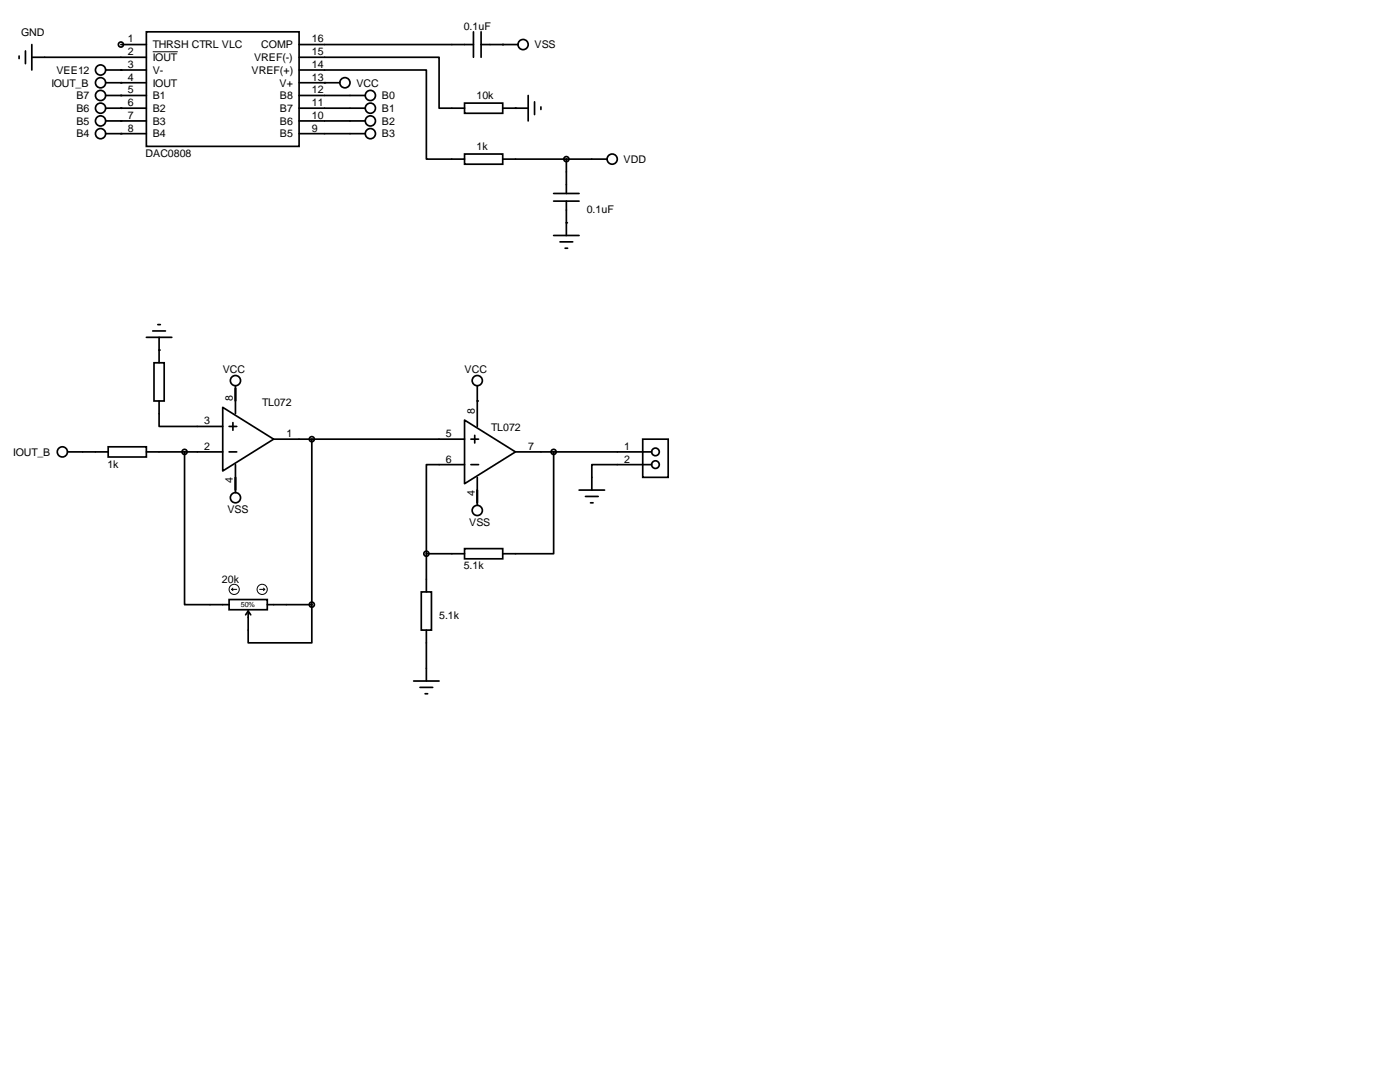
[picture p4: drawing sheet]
<svg xmlns="http://www.w3.org/2000/svg" width="279mm" height="216mm" viewBox="0 0 279 216" stroke-linecap="round" stroke-linejoin="round" font-family="sans-serif">
<g fill="none" stroke="#000" stroke-width=".34">
<path d="M3.8 11.2v.5M5.1 10.2v2.5M6.3 11.4h22.9M6.3 8.9v5.1M21.1 19h8.1M21.1 14h8.1M21.1 16.5h8.1M24.1 8.9h5.1M29.2 6.3h30.5v22.9h-30.5zM59.7 14h25.4v17.8h7.6M59.7 11.4h27.9v10.2h5.1M59.7 19h13.2"/>
<path d="M59.7 8.9h34.8M59.7 16.5h8.1M94.5 6.3v5.1M96 8.9h7.4M96 6.3v5.1M105.4 19v5.1M21.1 26.7h8.1M21.1 24.1h8.1M21.1 21.6h8.1M59.7 26.7h13.2M59.7 24.1h13.2M59.7 21.6h13.2"/>
<path d="M92.7 30.7h7.6v2.1h-7.6zM92.7 20.6h7.6v2h-7.6zM100.3 21.6h5.1M100.3 31.8h20.9M106.7 20.3v2.6M107.9 21.3v.5M110.5 38.6h5.1M113 31.8v6.8M110.5 40.1h5.1M110.5 47h5.1M111.8 48.3h2.5M112.8 49.5h.5"/>
<path d="M113 40.1v6.9M29.2 67.3h5.1M30.5 66h2.5M30.7 72.4h2.1v7.6h-2.1zM31.5 64.8h.5M31.7 67.3v5.1M47 77v5.5M95.2 77v8.1M13.5 90.2h8.1M21.6 89.2h7.6v2h-7.6zM29.2 90.2h15.2M31.7 80v5.1h12.7"/>
<path d="M36.8 90.2v30.4h8.9M44.4 81.3l10.2 6.3-10.2 6.4zM45.7 90.2h1.5M45.7 85.1h1.5M46.5 84.3v1.6M47 92.7v5.6M54.6 87.6h38.1M62.2 87.6v33M92.7 83.8l10.2 6.4-10.2 6.3zM92.7 92.7h-7.6v17.8M94 87.6h1.5M94 92.7h1.5"/>
<path d="M94.7 86.9v1.5M95.2 95.2v5.6M102.9 90.2h27.1M110.5 90.2v20.3h-10.2M115.6 97.8h5M116.8 99.1h2.6M128.3 87.6h5v7.6h-5zM130 92.7h-11.9v5.1M45.7 119.6h7.6v2.1h-7.6zM84.1 118.1h2v7.6h-2zM85.1 110.5h7.6M85.1 110.5v7.6"/>
<path d="M92.7 109.5h7.6v2h-7.6zM117.9 100.3h.5M49.5 121.9l-.5 .8M49.5 121.9l.5 .8M53.3 120.6h8.9M62.2 120.6v7.7h-12.7v-6.4M82.5 135.9h5.1M83.8 137.2h2.6M84.8 138.4h.5M85.1 125.7v10.2"/>
<circle cx="20.1" cy="19" r="1.02"/>
<circle cx="20.1" cy="14" r="1.02"/>
<circle cx="20.1" cy="16.5" r="1.02"/>
<circle cx="24.1" cy="8.9" r=".51"/>
<circle cx="68.8" cy="16.5" r="1.02"/>
<circle cx="73.9" cy="19" r="1.02"/>
<circle cx="104.4" cy="8.9" r="1.02"/>
<circle cx="20.1" cy="26.7" r="1.02"/>
<circle cx="20.1" cy="21.6" r="1.02"/>
<circle cx="20.1" cy="24.1" r="1.02"/>
<circle cx="73.9" cy="26.7" r="1.02"/>
<circle cx="73.9" cy="21.6" r="1.02"/>
<circle cx="73.9" cy="24.1" r="1.02"/>
<circle cx="113" cy="31.7" r=".51"/>
<circle cx="122.2" cy="31.7" r="1.02"/>
<circle cx="47" cy="75.9" r="1.02"/>
<circle cx="95.2" cy="75.9" r="1.02"/>
<circle cx="12.4" cy="90.2" r="1.02"/>
<circle cx="36.8" cy="90.2" r=".51"/>
<circle cx="47" cy="99.3" r="1.02"/>
<circle cx="62.2" cy="87.6" r=".51"/>
<circle cx="110.5" cy="90.2" r=".51"/>
<circle cx="130.8" cy="90.2" r=".76"/>
<circle cx="130.8" cy="92.7" r=".76"/>
<circle cx="85.1" cy="110.5" r=".51"/>
<circle cx="95.2" cy="101.9" r="1.02"/>
<circle cx="62.2" cy="120.7" r=".51"/>
</g>
<g fill="#000">
<circle cx="24.1" cy="16.5" r=".17"/>
<circle cx="24.1" cy="14" r=".17"/>
<circle cx="24.1" cy="19.1" r=".17"/>
<circle cx="64.8" cy="16.5" r=".17"/>
<circle cx="100.3" cy="8.9" r=".17"/>
<circle cx="24.1" cy="24.1" r=".17"/>
<circle cx="24.1" cy="26.7" r=".17"/>
<circle cx="24.1" cy="21.6" r=".17"/>
<circle cx="102.9" cy="21.6" r=".17"/>
<circle cx="113" cy="44.5" r=".17"/>
<circle cx="31.7" cy="69.9" r=".17"/>
<circle cx="95.2" cy="80" r=".17"/>
</g>
<g fill="none" stroke="#000" stroke-width=".2">
<path d="M30.5 10.3h5M46.2 117.6h1M46.2 117.6l.3 .3M46.5 117.3l-.3 .3M51.8 117.6h1M52.6 117.3l.2 .3M52.8 117.6l-.2 .3"/>
<circle cx="46.7" cy="117.6" r="1.02"/>
<circle cx="52.3" cy="117.6" r="1.02"/>
</g>
<g font-size="2.1">
<text x="4.2" y="7.1">GND</text>
<text x="25.5" y="8.5">1</text>
<text x="25.5" y="11">2</text>
<text x="30.5" y="9.7">THRSH CTRL VLC</text>
<text x="52.2" y="9.7">COMP</text>
<text x="62.2" y="11">15</text>
<text x="62.2" y="8.5">16</text>
<text x="92.5" y="6">0.1uF</text>
<text x="106.7" y="9.7">VSS</text>
<text x="10.2" y="17.3">IOUT_B</text>
<text x="11.3" y="14.7">VEE12</text>
<text x="25.5" y="13.5">3</text>
<text x="25.5" y="16.1">4</text>
<text x="30.5" y="14.7">V-</text>
<text x="30.5" y="12.2">IOUT</text>
<text x="30.5" y="17.3">IOUT</text>
<text x="50.2" y="14.7">VREF(+)</text>
<text x="50.7" y="12.2">VREF(-)</text>
<text x="55.8" y="17.3">V+</text>
<text x="62.2" y="13.5">14</text>
<text x="62.2" y="16.1">13</text>
<text x="71.1" y="17.3">VCC</text>
<text x="15.2" y="19.8">B7</text>
<text x="15.2" y="22.4">B6</text>
<text x="25.5" y="21.2">6</text>
<text x="25.5" y="18.6">5</text>
<text x="25.5" y="23.7">7</text>
<text x="30.5" y="22.4">B2</text>
<text x="30.5" y="19.8">B1</text>
<text x="55.9" y="22.4">B7</text>
<text x="55.9" y="19.8">B8</text>
<text x="62.2" y="23.7">10</text>
<text x="62.2" y="21.2">11</text>
<text x="62.2" y="18.6">12</text>
<text x="76.2" y="22.4">B1</text>
<text x="76.2" y="19.8">B0</text>
<text x="95.1" y="19.7">10k</text>
<text x="15.2" y="24.9">B5</text>
<text x="15.2" y="27.4">B4</text>
<text x="25.5" y="26.2">8</text>
<text x="30.5" y="24.9">B3</text>
<text x="30.5" y="27.4">B4</text>
<text x="55.9" y="27.4">B5</text>
<text x="55.9" y="24.9">B6</text>
<text x="62.2" y="26.2">9</text>
<text x="76.2" y="27.4">B3</text>
<text x="76.2" y="24.9">B2</text>
<text x="95.1" y="29.9">1k</text>
<text x="29" y="31.4">DAC0808</text>
<text x="124.5" y="32.5">VDD</text>
<text x="117.1" y="42.4">0.1uF</text>
<text x="44.4" y="74.4">VCC</text>
<text x="92.7" y="74.4">VCC</text>
<text x="46.5" y="80" transform="rotate(-90 46.5 80)">8</text>
<text x="52.3" y="80.9">TL072</text>
<text x="94.7" y="82.5" transform="rotate(-90 94.7 82.5)">8</text>
<text x="40.7" y="84.7">3</text>
<text x="40.7" y="89.7">2</text>
<text x="57.1" y="87.2">1</text>
<text x="89" y="87.2">5</text>
<text x="98" y="86">TL072</text>
<text x="105.4" y="89.7">7</text>
<text x="124.5" y="89.7">1</text>
<text x="2.6" y="90.9">IOUT_B</text>
<text x="21.4" y="93.3">1k</text>
<text x="89" y="92.3">6</text>
<text x="124.5" y="92.3">2</text>
<text x="46.5" y="96.4" transform="rotate(-90 46.5 96.4)">4</text>
<text x="94.7" y="99" transform="rotate(-90 94.7 99)">4</text>
<text x="45.4" y="102.4">VSS</text>
<text x="93.6" y="104.9">VSS</text>
<text x="92.5" y="113.6">5.1k</text>
<text x="44.3" y="116.2">20k</text>
<text x="87.6" y="123.6">5.1k</text>
</g>
<text font-size="1.4" x="48.1" y="121.2">50%</text>
</svg>
